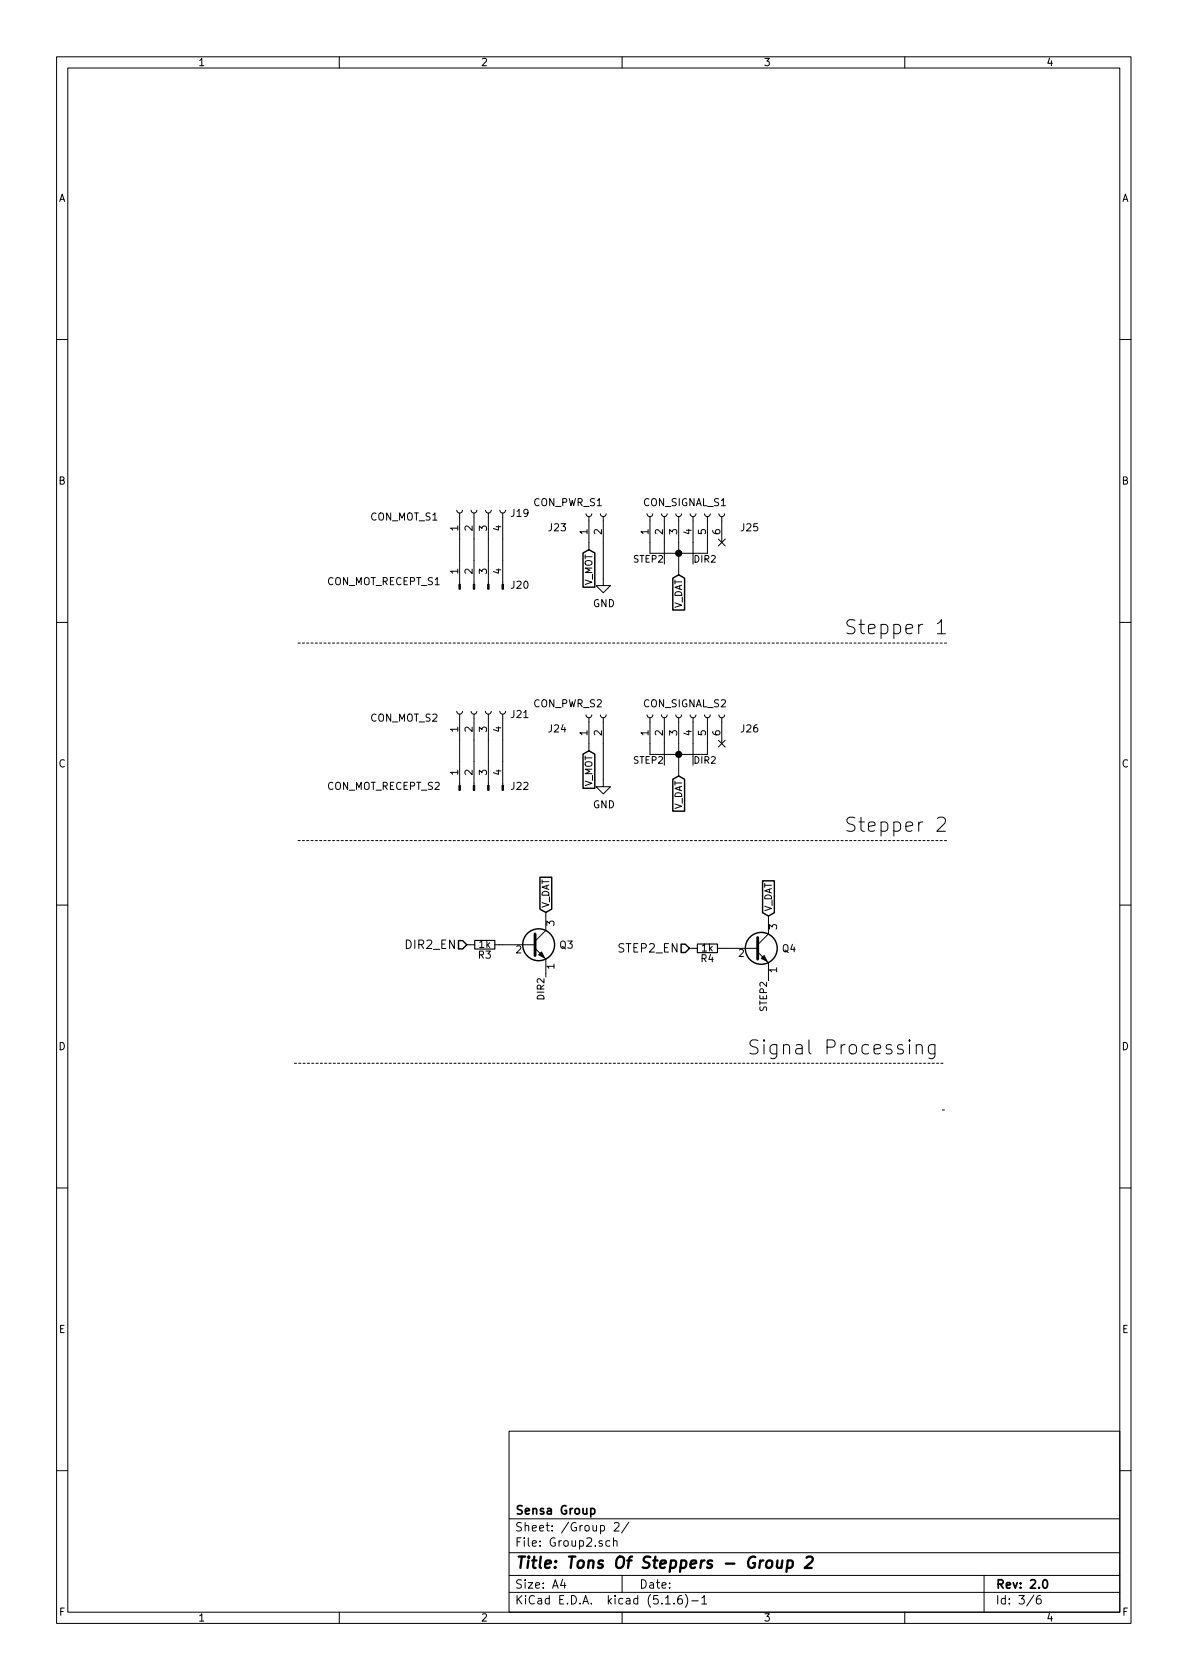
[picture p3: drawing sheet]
<svg xmlns="http://www.w3.org/2000/svg" width="210mm" height="297mm" viewBox="0 0 210 297" stroke-linecap="round" stroke-linejoin="round" font-family="sans-serif">
<g fill="none" stroke="#000" stroke-width=".18">
<path d="M10 10h190v277h-190zM12 12h186v273.1h-186zM60 10v2M110 10v2M160 10v2M10 60h2M198 60h2M80.8 90.2l.1 .3 .3 .2 .4-.1 .2-.4M81.3 90.7v12.6M83.3 90.2l.1 .3 .3 .2 .4-.1 .2-.4M83.8 90.7v12.6M85.9 90.2l.1 .3 .3 .2 .4-.1 .2-.4"/>
<path d="M86.4 90.7v12.6M88.4 90.2l.1 .3 .3 .2 .4-.1 .2-.4M88.9 90.7v12.6M103.6 90.8l.1 .3 .4 .2 .3-.1 .2-.4M104.1 91.3v5.9M106.2 90.8l.1 .3 .3 .2 .4-.1 .2-.4M106.7 91.3v12.2h1.2l-1.2 1.3-1.3-1.3h1.3M114.4 90.8l.1 .3 .4 .2 .3-.1 .2-.4M114.9 91.3v6.5h10.2v-6.5M117 90.8l.1 .3 .3 .2 .4-.1 .2-.4M117.5 91.3v8.4M119.5 90.8l.1 .3 .3 .2 .4-.1 .2-.4"/>
<path d="M120 91.3v10.3M122 90.8l.1 .3 .4 .2 .4-.1 .2-.4M122.6 91.3v8.4M124.6 90.8l.1 .3 .3 .2 .4-.1 .2-.4M127 95.3l1.2 1.2M127.1 90.8l.1 .3 .4 .2 .3-.1 .2-.4M127.6 91.3v4.6M128.2 95.3l-1.2 1.2M10 110h2M165.8 110.3l.4-.4 .3-.3v2.5M165.8 112.1h1.4M198 110h2"/>
<path d="M80.8 125.8l.1 .3 .3 .2 .4-.1 .2-.4M81.3 126.3v12.6M83.3 125.8l.1 .3 .3 .2 .4-.1 .2-.4M83.8 126.3v12.6M85.9 125.8l.1 .3 .3 .2 .4-.1 .2-.4M86.4 126.3v12.6M88.4 125.8l.1 .3 .3 .2 .4-.1 .2-.4M88.9 126.3v12.6M103.6 126.4l.1 .3 .4 .2 .3-.1 .2-.4M104.1 126.9v5.9M106.2 126.4l.1 .3 .3 .2 .4-.1 .2-.4M106.7 126.9v12.2h1.2l-1.2 1.3-1.3-1.3h1.3"/>
<path d="M114.4 126.4l.1 .3 .4 .2 .3-.1 .2-.4M114.9 126.9v6.5h10.2v-6.5M117 126.4l.1 .3 .3 .2 .4-.1 .2-.4M117.5 126.9v8.4M119.5 126.4l.1 .3 .3 .2 .4-.1 .2-.4M120 126.9v10.3M122 126.4l.1 .3 .4 .2 .4-.1 .2-.4M122.6 126.9v8.4M124.6 126.4l.1 .3 .3 .2 .4-.1 .2-.4M127 130.9l1.2 1.2M127.1 126.4l.1 .3 .4 .2 .3-.1 .2-.4M127.6 126.9v4.6"/>
<path d="M128.2 130.9l-1.2 1.2M165.8 144.7l.3-.2h.6a.67 .67 0 0 1 .4 1.1l-1.4 1.4h1.5M10 160h2M82.5 167h1.4M87.5 167h7.1M94.6 167.7l1.9 1.9v3.2M96.5 161.3v3.2l-1.9 1.9M121.9 167.7h1.4M126.9 167.7h7.1M134 168.3l1.9 1.9v3.2M135.9 162v3.1l-1.9 1.9M198 160h2"/>
<path d="M160.8 183.9l-.1 .1 .1 .1 .2-.1-.2-.1v.2M162 184.9a.62 .62 0 0 1 1.1 .2v1.2M162 184.7v1.6M165.3 184.7v2a.67 .67 0 0 1-1 .4M165.3 184.8a.82 .82 0 0 0-1 .1l-.1 .3 .1 .9 .3 .2 .7-.1M10 210h2M198 210h2M90 253h108v32.1h-108zM10 260h2M90 278.5h108M90 274.5h108M90 268.5h108"/>
<path d="M99.5 279.2l-.4 1.1h1M99.8 279.8v1M107.8 272.5l-.4-.1-.3 .3 .1 .6 .2 .1 .4-.1M108.5 272.5l.2-.1 .4 .1v.9M108.5 271.9v1.5M108.6 269.4l.2-.2h.4l.2 .2 .1 .2-.1 .2-.8 .9h.9M110 278.5v3M111.2 269.1l-1.3 2M174 278.5v6.6M198 260h2M60 285.1v1.9M90 281.5h108"/>
<path d="M110 285.1v1.9M117.7 283.6h.8M119.2 283.5v.1M120.5 282.1a.59 .59 0 0 0-.7 .6v.6l.2 .2 .4 .1 .2-.1 .1-.5-.2-.3h-.4l-.3 .3M121.2 281.9a1.71 1.71 0 0 1 0 2.3M122.3 283h1.2M124.1 282.5l.4-.4v1.5M124.1 283.6h.9M160 285.1v1.9M182.8 282l-1.2 2M184 282.1a.62 .62 0 0 0-.7 .6v.8l.3 .1 .4-.1 .1-.5-.1-.3h-.4l-.3 .3"/>
</g>
<path d="M104.5 266.8l.4-.1 .3 .3-.1 .6-.2 .1-.4-.1M184.5 279.5l.2-.2a.81 .81 0 0 1 .6 .6 .81 .81 0 0 1-.3 .8l-.1 .1a.79 .79 0 0 1-.4-1.3z" fill="none" stroke="#000" stroke-width=".3"/>
<path d="M135.7 276.1a.51 .51 0 0 1 .5-.2 .51 .51 0 0 1 .4 .4l-.1 .5a.56 .56 0 0 1-.5 .4 .56 .56 0 0 1-.5-.4zM137.5 275.9l-.1 1.2a.56 .56 0 0 0 .8-.1M138.4 275.9l-.2 1.3M139.3 276a.68 .68 0 0 1 .9 .1v.7a.66 .66 0 0 1-1 .3M139.3 275.9l-.2 2M142.6 275.4l.3-.2h.5l.3 .2v.4l-.1 .3-1.3 1.1h1.2" fill="none" stroke="#000" stroke-width=".41"/>
<path d="M81.2 103.3h.2v.9h-.2zM83.7 103.3h.2v.9h-.2zM86.2 103.3h.3v.9h-.3zM88.8 103.3h.2v.9h-.2zM81.2 138.9h.2v.8h-.2zM83.7 138.9h.2v.8h-.2zM86.2 138.9h.3v.8h-.3zM88.8 138.9h.2v.8h-.2zM95.2 168.8l.6-.5 .5 1zM134.6 169.5l.5-.6 .5 1.1z" fill="#000" stroke="#000" stroke-width=".18"/>
<path d="M83.9 166.3h3.6v1.5h-3.6zM123.3 166.9h3.6v1.5h-3.6z" fill="none" stroke="#000" stroke-width=".2"/>
<g fill="none" stroke="#000" stroke-width=".25">
<path d="M103.1 97.8l1-.6 1.1 .6v6h-2.1zM119 102.2l1-.6 1.1 .6v5.7h-2.1zM103.1 133.3l1-.5 1.1 .5v6.1h-2.1zM119 137.8l1-.6 1.1 .6v5.6h-2.1zM95.5 155.1h2.1v5.6l-1.1 .6-1-.6zM134.8 155.7h2.1v5.7l-1 .6-1.1-.6zM81.1 166.3h.7l.7 .7-.7 .8h-.7zM120.4 166.9h.8l.7 .8-.7 .7h-.8z"/>
<circle cx="95.2" cy="167" r="2.82"/>
<circle cx="134.6" cy="167.7" r="2.82"/>
</g>
<path d="M94.6 165.1v3.8M134 165.8v3.8" fill="none" stroke="#000" stroke-width=".51"/>
<path d="M52.7 113.7h114.9M52.7 148.6h114.9M52.1 188h114.9M167 196.3h-.6" fill="none" stroke="#000" stroke-width=".18" stroke-dasharray=".4 .4"/>
<g fill="#000" stroke="#000" stroke-width=".25">
<circle cx="120" cy="97.8" r=".51"/>
<circle cx="120" cy="133.4" r=".51"/>
</g>
<g font-size="3.5">
<text x="149.2" y="112.2">Stepper 1</text>
<text x="149.2" y="147.1">Stepper 2</text>
<text x="132.1" y="186.5">Signal Processing</text>
</g>
<text font-size="2.8" x="91" y="277.3">Title: Tons Of Steppers - Group 2</text>
<g font-size="2.1">
<text x="72" y="167.8">DIR2_EN</text>
<text x="109.5" y="168.4">STEP2_EN</text>
<text x="91" y="267.8">Sensa Group</text>
<text x="91" y="273.5">File: Group2.sch</text>
<text x="91" y="270.8">Sheet: /Group 2/</text>
<text x="91" y="280.9">Size: A4</text>
<text x="113" y="280.9">Date:</text>
<text x="176" y="280.9">Rev: 2.0</text>
<text x="91" y="283.7">KiCad E.D.A. kicad (5.1.6)-1</text>
<text x="176" y="283.7">Id: 3/6</text>
</g>
<g font-size="1.8">
<text x="35" y="11.7">1</text>
<text x="85" y="11.7">2</text>
<text x="135" y="11.7">3</text>
<text x="185" y="11.7">4</text>
<text x="10.4" y="35.7">A</text>
<text x="198.4" y="35.7">A</text>
<text x="10.4" y="85.7">B</text>
<text x="94.4" y="89.5">CON_PWR_S1</text>
<text x="113.8" y="89.5">CON_SIGNAL_S1</text>
<text x="198.4" y="85.7">B</text>
<text x="65.5" y="92">CON_MOT_S1</text>
<text x="81" y="93.9" transform="rotate(-90 81 93.9)">1</text>
<text x="83.6" y="93.9" transform="rotate(-90 83.6 93.9)">2</text>
<text x="86.1" y="93.9" transform="rotate(-90 86.1 93.9)">3</text>
<text x="88.6" y="93.9" transform="rotate(-90 88.6 93.9)">4</text>
<text x="90.4" y="91.4">J19</text>
<text x="97.1" y="93.9">J23</text>
<text x="103.9" y="94.5" transform="rotate(-90 103.9 94.5)">1</text>
<text x="106.4" y="94.5" transform="rotate(-90 106.4 94.5)">2</text>
<text x="114.7" y="94.5" transform="rotate(-90 114.7 94.5)">1</text>
<text x="117.2" y="94.5" transform="rotate(-90 117.2 94.5)">2</text>
<text x="119.8" y="94.5" transform="rotate(-90 119.8 94.5)">3</text>
<text x="122.3" y="94.5" transform="rotate(-90 122.3 94.5)">4</text>
<text x="124.8" y="94.5" transform="rotate(-90 124.8 94.5)">5</text>
<text x="127.4" y="94.5" transform="rotate(-90 127.4 94.5)">6</text>
<text x="131.1" y="93.9">J25</text>
<text x="81" y="101.5" transform="rotate(-90 81 101.5)">1</text>
<text x="83.6" y="101.5" transform="rotate(-90 83.6 101.5)">2</text>
<text x="86.1" y="101.5" transform="rotate(-90 86.1 101.5)">3</text>
<text x="88.6" y="101.5" transform="rotate(-90 88.6 101.5)">4</text>
<text x="57.8" y="103.5">CON_MOT_RECEPT_S1</text>
<text x="90.4" y="104.1">J20</text>
<text x="104.9" y="107.4">GND</text>
<text x="94.4" y="125.1">CON_PWR_S2</text>
<text x="113.8" y="125.1">CON_SIGNAL_S2</text>
<text x="65.5" y="127.6">CON_MOT_S2</text>
<text x="81" y="129.4" transform="rotate(-90 81 129.4)">1</text>
<text x="83.6" y="129.4" transform="rotate(-90 83.6 129.4)">2</text>
<text x="86.1" y="129.4" transform="rotate(-90 86.1 129.4)">3</text>
<text x="88.6" y="129.4" transform="rotate(-90 88.6 129.4)">4</text>
<text x="90.4" y="127">J21</text>
<text x="97.1" y="129.5">J24</text>
<text x="103.9" y="130.1" transform="rotate(-90 103.9 130.1)">1</text>
<text x="106.4" y="130.1" transform="rotate(-90 106.4 130.1)">2</text>
<text x="114.7" y="130.1" transform="rotate(-90 114.7 130.1)">1</text>
<text x="117.2" y="130.1" transform="rotate(-90 117.2 130.1)">2</text>
<text x="119.8" y="130.1" transform="rotate(-90 119.8 130.1)">3</text>
<text x="122.3" y="130.1" transform="rotate(-90 122.3 130.1)">4</text>
<text x="124.8" y="130.1" transform="rotate(-90 124.8 130.1)">5</text>
<text x="127.4" y="130.1" transform="rotate(-90 127.4 130.1)">6</text>
<text x="131.1" y="129.5">J26</text>
<text x="10.4" y="135.7">C</text>
<text x="81" y="137" transform="rotate(-90 81 137)">1</text>
<text x="83.6" y="137" transform="rotate(-90 83.6 137)">2</text>
<text x="86.1" y="137" transform="rotate(-90 86.1 137)">3</text>
<text x="88.6" y="137" transform="rotate(-90 88.6 137)">4</text>
<text x="198.4" y="135.7">C</text>
<text x="57.8" y="139.7">CON_MOT_RECEPT_S2</text>
<text x="90.4" y="139.7">J22</text>
<text x="104.9" y="142.9">GND</text>
<text x="84.8" y="167.6">1k</text>
<text x="98" y="163.7" transform="rotate(-90 98 163.7)">3</text>
<text x="99" y="167.7">Q3</text>
<text x="137.4" y="164.3" transform="rotate(-90 137.4 164.3)">3</text>
<text x="84.6" y="169.5">R3</text>
<text x="91.3" y="168.6">2</text>
<text x="98" y="171.3" transform="rotate(-90 98 171.3)">1</text>
<text x="124" y="170.1">R4</text>
<text x="124.1" y="168.2">1k</text>
<text x="130.6" y="169.2">2</text>
<text x="137.4" y="172" transform="rotate(-90 137.4 172)">1</text>
<text x="138.4" y="168.4">Q4</text>
<text x="10.4" y="185.7">D</text>
<text x="198.4" y="185.7">D</text>
<text x="10.4" y="235.7">E</text>
<text x="198.4" y="235.7">E</text>
<text x="10.5" y="285.7">F</text>
<text x="35" y="286.7">1</text>
<text x="85" y="286.7">2</text>
<text x="135" y="286.7">3</text>
<text x="185" y="286.7">4</text>
<text x="198.5" y="285.7">F</text>
</g>
<g font-size="1.7">
<text x="112.2" y="99.5">STEP2</text>
<text x="122.6" y="99.5">DIR2</text>
<text x="104.7" y="103.7" transform="rotate(-90 104.7 103.7)">V_MOT</text>
<text x="120.6" y="107.8" transform="rotate(-90 120.6 107.8)">V_DAT</text>
<text x="112.2" y="135">STEP2</text>
<text x="122.6" y="135">DIR2</text>
<text x="104.7" y="139.2" transform="rotate(-90 104.7 139.2)">V_MOT</text>
<text x="120.6" y="143.4" transform="rotate(-90 120.6 143.4)">V_DAT</text>
<text x="97.1" y="160.6" transform="rotate(-90 97.1 160.6)">V_DAT</text>
<text x="136.5" y="161.2" transform="rotate(-90 136.5 161.2)">V_DAT</text>
<text x="96.3" y="176.5" transform="rotate(-90 96.3 176.5)">DIR2</text>
<text x="135.6" y="178.6" transform="rotate(-90 135.6 178.6)">STEP2</text>
</g>
</svg>
